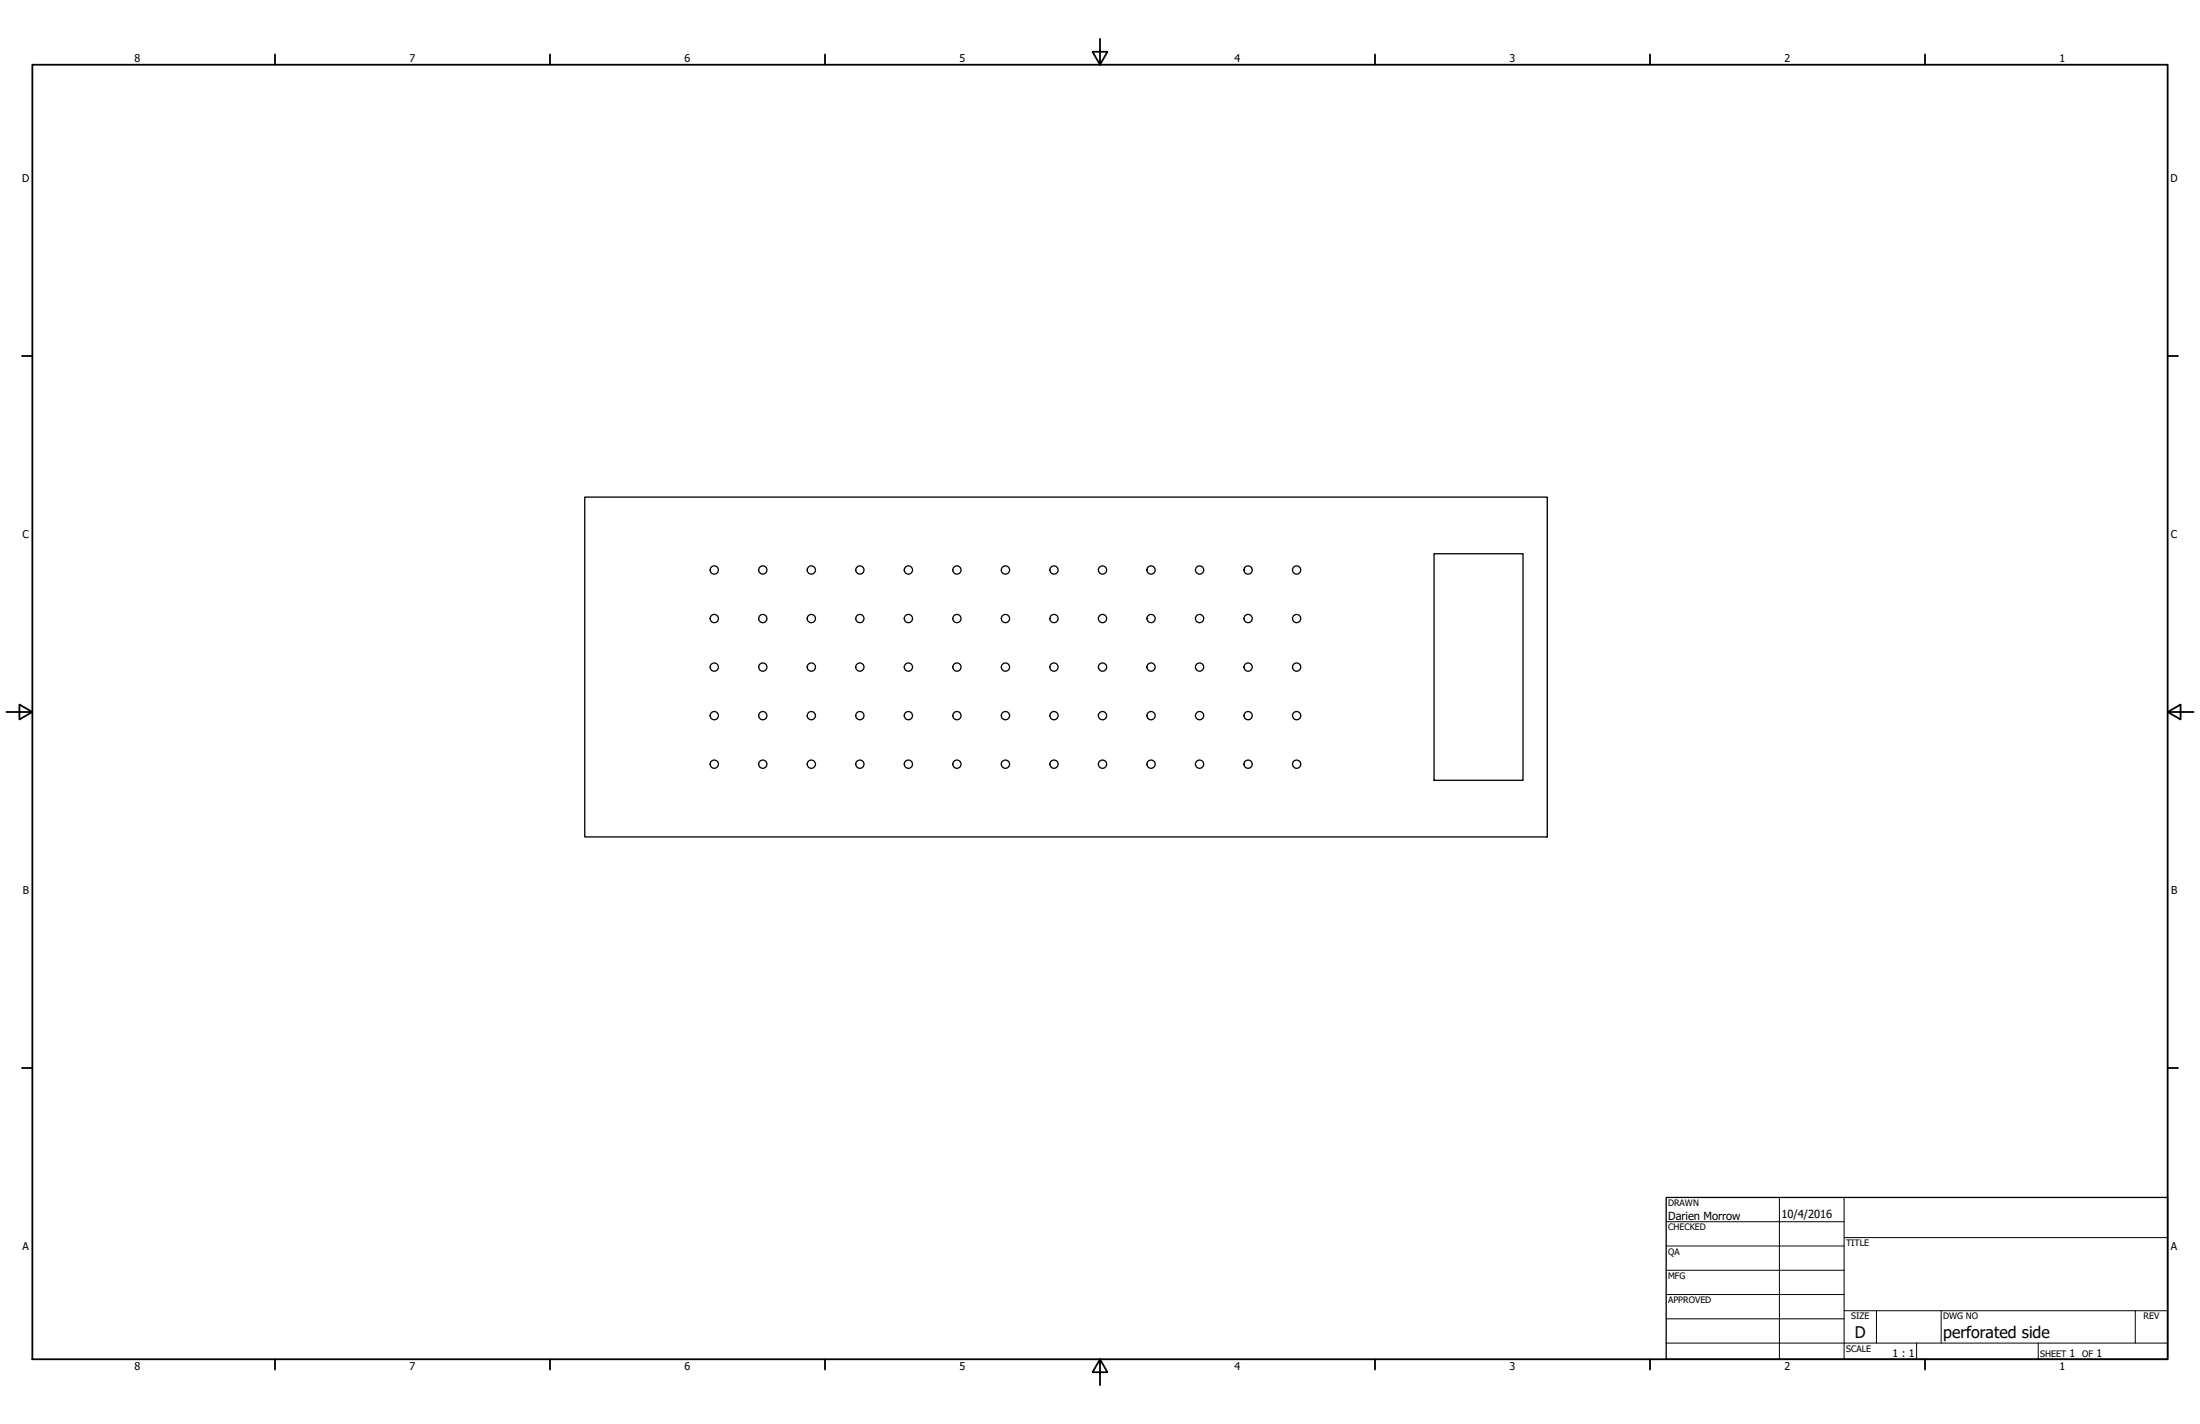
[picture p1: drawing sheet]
<svg xmlns="http://www.w3.org/2000/svg" width="864mm" height="559mm" viewBox="0 0 864 559" stroke-linecap="round" stroke-linejoin="round" font-family="sans-serif">
<!-- layer: Visible (ANSI) -->
<g fill="none" stroke="#000" stroke-width=".51">
<path d="M229.6 195.1h377.8v133.3h-377.8zM562.9 217.3h35v88.9h-35z"/>
<circle cx="280.4" cy="223.7" r="1.62"/>
<circle cx="299.4" cy="223.7" r="1.62"/>
<circle cx="318.5" cy="223.7" r="1.62"/>
<circle cx="337.5" cy="223.7" r="1.62"/>
<circle cx="356.6" cy="223.7" r="1.62"/>
<circle cx="375.6" cy="223.7" r="1.62"/>
<circle cx="394.7" cy="223.7" r="1.62"/>
<circle cx="413.7" cy="223.7" r="1.62"/>
<circle cx="432.8" cy="223.7" r="1.62"/>
<circle cx="451.8" cy="223.7" r="1.62"/>
<circle cx="470.9" cy="223.7" r="1.62"/>
<circle cx="489.9" cy="223.7" r="1.62"/>
<circle cx="509" cy="223.7" r="1.62"/>
<circle cx="280.4" cy="242.7" r="1.62"/>
<circle cx="299.4" cy="242.7" r="1.62"/>
<circle cx="318.5" cy="242.7" r="1.62"/>
<circle cx="337.5" cy="242.7" r="1.62"/>
<circle cx="356.6" cy="242.7" r="1.62"/>
<circle cx="375.6" cy="242.7" r="1.62"/>
<circle cx="394.7" cy="242.7" r="1.62"/>
<circle cx="413.7" cy="242.7" r="1.62"/>
<circle cx="432.8" cy="242.7" r="1.62"/>
<circle cx="451.8" cy="242.7" r="1.62"/>
<circle cx="470.9" cy="242.7" r="1.62"/>
<circle cx="489.9" cy="242.7" r="1.62"/>
<circle cx="509" cy="242.7" r="1.62"/>
<circle cx="280.4" cy="261.8" r="1.62"/>
<circle cx="299.4" cy="261.8" r="1.62"/>
<circle cx="318.5" cy="261.8" r="1.62"/>
<circle cx="337.5" cy="261.8" r="1.62"/>
<circle cx="356.6" cy="261.8" r="1.62"/>
<circle cx="375.6" cy="261.8" r="1.62"/>
<circle cx="394.7" cy="261.8" r="1.62"/>
<circle cx="413.7" cy="261.8" r="1.62"/>
<circle cx="432.8" cy="261.8" r="1.62"/>
<circle cx="451.8" cy="261.8" r="1.62"/>
<circle cx="470.9" cy="261.8" r="1.62"/>
<circle cx="489.9" cy="261.8" r="1.62"/>
<circle cx="509" cy="261.8" r="1.62"/>
<circle cx="280.4" cy="280.8" r="1.62"/>
<circle cx="280.4" cy="299.9" r="1.62"/>
<circle cx="299.4" cy="299.9" r="1.62"/>
<circle cx="299.4" cy="280.8" r="1.62"/>
<circle cx="318.5" cy="299.9" r="1.62"/>
<circle cx="318.5" cy="280.8" r="1.62"/>
<circle cx="337.5" cy="299.9" r="1.62"/>
<circle cx="337.5" cy="280.8" r="1.62"/>
<circle cx="356.6" cy="299.9" r="1.62"/>
<circle cx="356.6" cy="280.8" r="1.62"/>
<circle cx="375.6" cy="299.9" r="1.62"/>
<circle cx="375.6" cy="280.8" r="1.62"/>
<circle cx="394.7" cy="299.9" r="1.62"/>
<circle cx="394.7" cy="280.8" r="1.62"/>
<circle cx="413.7" cy="299.9" r="1.62"/>
<circle cx="413.7" cy="280.8" r="1.62"/>
<circle cx="432.8" cy="299.9" r="1.62"/>
<circle cx="432.8" cy="280.8" r="1.62"/>
<circle cx="451.8" cy="299.9" r="1.62"/>
<circle cx="451.8" cy="280.8" r="1.62"/>
<circle cx="470.9" cy="299.9" r="1.62"/>
<circle cx="470.9" cy="280.8" r="1.62"/>
<circle cx="489.9" cy="299.9" r="1.62"/>
<circle cx="489.9" cy="280.8" r="1.62"/>
<circle cx="509" cy="299.9" r="1.62"/>
<circle cx="509" cy="280.8" r="1.62"/>
</g>
<!-- layer: Border (ANSI) -->
<g fill="none" stroke="#000" stroke-width=".7">
<path d="M431.8 15.2v10.2l-2.9-5.1h5.8l-2.9 5.1M12.7 25.4h838.2v508h-838.2zM107.9 21.3v4.1M215.9 21.3v4.1M323.8 21.3v4.1M539.8 21.3v4.1M647.7 21.3v4.1M755.6 21.3v4.1M8.6 139.7h4.1M850.9 139.7h4.1M2.5 279.4h10.2l-5.1-2.9v5.8l5.1-2.9M850.9 279.4l5.1 2.9v-5.8l-5.1 2.9h10.2"/>
<path d="M8.6 419.1h4.1M850.9 419.1h4.1M107.9 533.4v4.1M215.9 533.4v4.1M323.8 533.4v4.1M431.8 533.4l2.9 5.1h-5.8l2.9-5.1v10.2M539.8 533.4v4.1M647.7 533.4v4.1M755.6 533.4v4.1"/>
</g>
<!-- layer: Title (ANSI) -->
<g fill="none" stroke="#000" stroke-width=".39">
<path d="M654 479.4h69.9M698.5 469.9v63.5M723.9 469.9v63.5M654 488.9h69.9M654 498.5h69.9M723.9 485.6h127M654 508h69.9M654 517.5h69.9M723.9 514.3h127M736.6 514.3v12.7M762 514.3v12.7M838.2 514.3v12.7"/>
<path d="M654 527h196.9M752.3 527v6.4M800.1 527v6.4"/>
</g>
<path d="M654 469.9h196.9v63.5h-196.9z" fill="none" stroke="#000" stroke-width=".51"/>
<g font-size="6.3">
<text x="728.1" y="524.9">D</text>
<text x="762.8" y="525">perforated side</text>
</g>
<g font-size="4.4">
<text x="654.8" y="478.6">Darien Morrow</text>
<text x="699.3" y="478">10/4/2016</text>
</g>
<g font-size="4.2">
<text x="52.8" y="24.4">8</text>
<text x="160.8" y="24.4">7</text>
<text x="268.7" y="24.4">6</text>
<text x="376.7" y="24.4">5</text>
<text x="484.6" y="24.4">4</text>
<text x="592.6" y="24.4">3</text>
<text x="700.5" y="24.4">2</text>
<text x="808.5" y="24.4">1</text>
<text x="8.8" y="71.4">D</text>
<text x="852" y="71.4">D</text>
<text x="8.9" y="211.1">C</text>
<text x="852.2" y="211.1">C</text>
<text x="9" y="350.8">B</text>
<text x="852.2" y="350.8">B</text>
<text x="8.9" y="490.5">A</text>
<text x="852.2" y="490.5">A</text>
<text x="742.9" y="532.6">1 : 1</text>
<text x="812.4" y="532.6">1</text>
<text x="823" y="532.6">1</text>
<text x="52.8" y="537.5">8</text>
<text x="160.8" y="537.5">7</text>
<text x="268.7" y="537.5">6</text>
<text x="376.7" y="537.5">5</text>
<text x="484.6" y="537.5">4</text>
<text x="592.6" y="537.5">3</text>
<text x="700.5" y="537.5">2</text>
<text x="808.5" y="537.5">1</text>
</g>
<g font-size="3.5">
<text x="654.8" y="473.2">DRAWN</text>
<text x="654.8" y="482.8">CHECKED</text>
<text x="724.7" y="488.9">TITLE</text>
<text x="654.8" y="492.3">QA</text>
<text x="654.8" y="501.8">MFG</text>
<text x="654.8" y="511.4">APPROVED</text>
<text x="726.7" y="517.7">SIZE</text>
<text x="762.8" y="517.7">DWG NO</text>
<text x="841.4" y="517.7">REV</text>
<text x="724.7" y="530.4">SCALE</text>
<text x="800.9" y="532.6">SHEET</text>
<text x="817.4" y="532.6">OF</text>
</g>
</svg>
